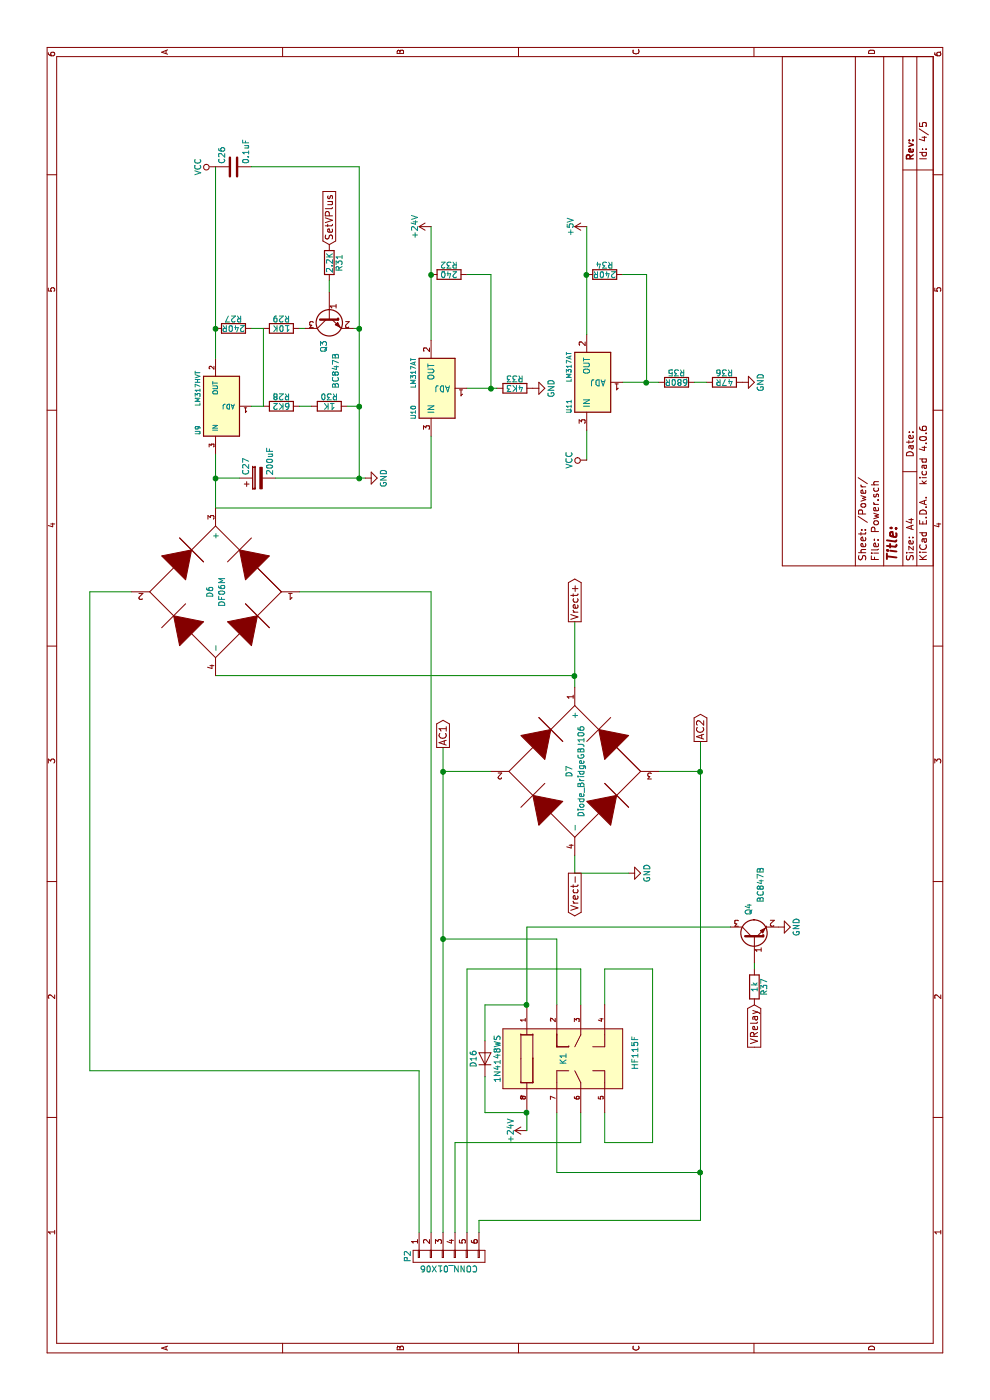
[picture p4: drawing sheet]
EESchema Schematic File Version 2
LIBS:VCS1625
LIBS:ModularLabPSU-rescue
LIBS:ceramicResonator
LIBS:diode_bridge_df06m
LIBS:diode_bridge_GBJ1506
LIBS:hf115f
LIBS:ad780brz
LIBS:ad5689
LIBS:ad7705bruz
LIBS:adum1201arz-rl7
LIBS:custompower
LIBS:LM317HVT
LIBS:LT1639
LIBS:LT1716
LIBS:LTC2050
LIBS:MCP2200
LIBS:MCR100
LIBS:MOLEXusb_mini_b_otg
LIBS:OMRON G2RL-24-CF-DC24
LIBS:power
LIBS:device
LIBS:transistors
LIBS:conn
LIBS:linear
LIBS:regul
LIBS:74xx
LIBS:cmos4000
LIBS:adc-dac
LIBS:memory
LIBS:xilinx
LIBS:microcontrollers
LIBS:dsp
LIBS:microchip
LIBS:analog_switches
LIBS:motorola
LIBS:texas
LIBS:intel
LIBS:audio
LIBS:interface
LIBS:digital-audio
LIBS:philips
LIBS:display
LIBS:cypress
LIBS:siliconi
LIBS:opto
LIBS:atmel
LIBS:contrib
LIBS:valves
LIBS:ModularLabPSU-cache
EELAYER 25 0
EELAYER END
$Descr A4 11693 8268
encoding utf-8
Sheet 4 5
Title ""
Date ""
Rev ""
Comp ""
Comment1 ""
Comment2 ""
Comment3 ""
Comment4 ""
$EndDescr
$Comp
L CONN_01X06 P2
U 1 1
P 1200 3750
F 0 "P2" H 1200 4100 50  0000 C CNN
F 1 "CONN_01X06" V 1300 3750 50  0000 C CNN
F 2 "RS5mmClampTerminals:6PosRS5mmClampTerminal" H 1200 3750 60  0001 C CNN
F 3 "" H 1200 3750 60  0000 C CNN
	1    1200 3750
	-1   0    0    -1  
$EndComp
$Comp
L +24V #PWR074
U 1 1
P 2250 4400
F 0 "#PWR074" H 2250 4250 50  0001 C CNN
F 1 "+24V" H 2250 4540 50  0000 C CNN
F 2 "" H 2250 4400 60  0000 C CNN
F 3 "" H 2250 4400 60  0000 C CNN
	1    2250 4400
	1    0    0    -1  
$EndComp
Wire Wire Line
	1400 3500 2750 3500
Wire Wire Line
	2750 3500 2750 750 
Wire Wire Line
	2750 750  6750 750 
Wire Wire Line
	1400 3600 6750 3600
Wire Wire Line
	1400 3700 5450 3700
Wire Wire Line
	5250 3700 5250 4100
Wire Wire Line
	1400 4000 1500 4000
Wire Wire Line
	1500 4000 1500 5850
Wire Wire Line
	1500 5850 5500 5850
Wire Wire Line
	5250 5850 5250 5500
Wire Wire Line
	1400 3800 2150 3800
Wire Wire Line
	2150 3800 2150 4850
Wire Wire Line
	2150 4850 2400 4850
Wire Wire Line
	3600 3900 3600 4850
Wire Wire Line
	3600 4850 3300 4850
Wire Wire Line
	2400 5050 2150 5050
Wire Wire Line
	2150 5450 3600 5450
Wire Wire Line
	3600 5450 3600 5050
Wire Wire Line
	3600 5050 3300 5050
Wire Wire Line
	2400 4650 1900 4650
Connection ~ 1900 5850
Wire Wire Line
	3850 4650 3300 4650
Wire Wire Line
	3850 3700 3850 4650
Connection ~ 3850 3700
$Comp
L GND #PWR075
U 1 1
P 3950 6500
F 0 "#PWR075" H 3950 6250 50  0001 C CNN
F 1 "GND" H 3950 6350 50  0000 C CNN
F 2 "" H 3950 6500 60  0000 C CNN
F 3 "" H 3950 6500 60  0000 C CNN
	1    3950 6500
	-1   0    0    -1  
$EndComp
$Comp
L R R37
U 1 1
P 3450 6300
F 0 "R37" V 3530 6300 50  0000 C CNN
F 1 "1k" V 3450 6300 50  0000 C CNN
F 2 "Resistors_SMD:R_0805_HandSoldering" V 3380 6300 30  0001 C CNN
F 3 "" H 3450 6300 30  0000 C CNN
	1    3450 6300
	0    -1   1    0   
$EndComp
Wire Wire Line
	3650 6300 3600 6300
Text GLabel 3300 6300 0    60   Input ~ 0
VRelay
Text GLabel 5450 3700 2    60   Output ~ 0
AC1
Connection ~ 5250 3700
Text GLabel 5500 5850 2    60   Output ~ 0
AC2
Connection ~ 5250 5850
Wire Wire Line
	3300 4400 3950 4400
Wire Wire Line
	4550 4800 4400 4800
Wire Wire Line
	5950 4800 6500 4800
Text GLabel 6500 4800 2    60   Output ~ 0
Vrect+
Wire Wire Line
	6050 4800 6050 1800
Connection ~ 6050 4800
Wire Wire Line
	6750 750  6750 1100
Wire Wire Line
	6750 3600 6750 2500
$Comp
L GND #PWR076
U 1 1
P 4400 5250
F 0 "#PWR076" H 4400 5000 50  0001 C CNN
F 1 "GND" H 4400 5100 50  0000 C CNN
F 2 "" H 4400 5250 60  0000 C CNN
F 3 "" H 4400 5250 60  0000 C CNN
	1    4400 5250
	1    0    0    -1  
$EndComp
Wire Wire Line
	4400 4800 4400 5250
$Comp
L LM317HVT U9
U 1 1
P 8300 1850
F 0 "U9" H 8100 2050 40  0000 C CNN
F 1 "LM317HVT" H 8300 2050 40  0000 L CNN
F 2 "Power_Integrations:TO-220" H 8300 1950 30  0001 C CIN
F 3 "" H 8300 1850 60  0000 C CNN
	1    8300 1850
	1    0    0    -1  
$EndComp
Wire Wire Line
	7450 1800 7900 1800
$Comp
L CP C27
U 1 1
P 7700 2150
F 0 "C27" H 7725 2250 50  0000 L CNN
F 1 "200uF" H 7725 2050 50  0000 L CNN
F 2 "Capacitors_ThroughHole:C_Radial_D12.5_L25_P5" H 7738 2000 30  0001 C CNN
F 3 "" H 7700 2150 60  0000 C CNN
	1    7700 2150
	1    0    0    -1  
$EndComp
Wire Wire Line
	7700 1800 7700 2000
Connection ~ 7700 1800
Wire Wire Line
	7700 2300 7700 3050
$Comp
L GND #PWR077
U 1 1
P 7700 3050
F 0 "#PWR077" H 7700 2800 50  0001 C CNN
F 1 "GND" H 7700 2900 50  0000 C CNN
F 2 "" H 7700 3050 60  0000 C CNN
F 3 "" H 7700 3050 60  0000 C CNN
	1    7700 3050
	1    0    0    -1  
$EndComp
$Comp
L R R28
U 1 1
P 8300 2350
F 0 "R28" V 8380 2350 50  0000 C CNN
F 1 "6K2" V 8300 2350 50  0000 C CNN
F 2 "Resistors_SMD:R_0805_HandSoldering" V 8230 2350 30  0001 C CNN
F 3 "" H 8300 2350 30  0000 C CNN
	1    8300 2350
	1    0    0    -1  
$EndComp
$Comp
L R R30
U 1 1
P 8300 2750
F 0 "R30" V 8380 2750 50  0000 C CNN
F 1 "1K" V 8300 2750 50  0000 C CNN
F 2 "Resistors_SMD:R_0805_HandSoldering" V 8230 2750 30  0001 C CNN
F 3 "" H 8300 2750 30  0000 C CNN
	1    8300 2750
	1    0    0    -1  
$EndComp
$Comp
L R R27
U 1 1
P 8950 1950
F 0 "R27" V 9030 1950 50  0000 C CNN
F 1 "240R" V 8950 1950 50  0000 C CNN
F 2 "Resistors_SMD:R_0805_HandSoldering" V 8880 1950 30  0001 C CNN
F 3 "" H 8950 1950 30  0000 C CNN
	1    8950 1950
	1    0    0    -1  
$EndComp
$Comp
L R R29
U 1 1
P 8950 2350
F 0 "R29" V 9030 2350 50  0000 C CNN
F 1 "10K" V 8950 2350 50  0000 C CNN
F 2 "Resistors_SMD:R_0805_HandSoldering" V 8880 2350 30  0001 C CNN
F 3 "" H 8950 2350 30  0000 C CNN
	1    8950 2350
	1    0    0    -1  
$EndComp
$Comp
L R R31
U 1 1
P 9500 2750
F 0 "R31" V 9580 2750 50  0000 C CNN
F 1 "2.2K" V 9500 2750 50  0000 C CNN
F 2 "Resistors_SMD:R_0805_HandSoldering" V 9430 2750 30  0001 C CNN
F 3 "" H 9500 2750 30  0000 C CNN
	1    9500 2750
	0    1    1    0   
$EndComp
Wire Wire Line
	8300 2900 8300 3000
Connection ~ 7700 3000
Wire Wire Line
	8950 3000 8950 2950
Connection ~ 8300 3000
Wire Wire Line
	8950 2550 8950 2500
Wire Wire Line
	8950 2100 8950 2200
Wire Wire Line
	8300 2100 8300 2200
Wire Wire Line
	8300 2200 8950 2200
Wire Wire Line
	8300 2500 8300 2600
$Comp
L C C26
U 1 1
P 10300 1950
F 0 "C26" H 10325 2050 50  0000 L CNN
F 1 "0.1uF" H 10325 1850 50  0000 L CNN
F 2 "Capacitors_SMD:C_0805_HandSoldering" H 10338 1800 30  0001 C CNN
F 3 "" H 10300 1950 60  0000 C CNN
	1    10300 1950
	1    0    0    -1  
$EndComp
Connection ~ 8950 1800
Wire Wire Line
	10300 3000 10300 2100
Connection ~ 8950 3000
Wire Wire Line
	9250 2750 9350 2750
$Comp
L VCC #PWR078
U 1 1
P 10300 1800
F 0 "#PWR078" H 10300 1650 50  0001 C CNN
F 1 "VCC" H 10300 1950 50  0000 C CNN
F 2 "" H 10300 1800 60  0000 C CNN
F 3 "" H 10300 1800 60  0000 C CNN
	1    10300 1800
	1    0    0    -1  
$EndComp
Text GLabel 9650 2750 2    60   Input ~ 0
SetVPlus
Wire Wire Line
	8700 1800 10300 1800
Wire Wire Line
	7700 3000 10300 3000
$Comp
L R R34
U 1 1
P 9400 5050
F 0 "R34" V 9480 5050 50  0000 C CNN
F 1 "240R" V 9400 5050 50  0000 C CNN
F 2 "Resistors_SMD:R_0805_HandSoldering" V 9330 5050 30  0001 C CNN
F 3 "" H 9400 5050 30  0000 C CNN
	1    9400 5050
	1    0    0    -1  
$EndComp
$Comp
L R R35
U 1 1
P 8500 5650
F 0 "R35" V 8580 5650 50  0000 C CNN
F 1 "680R" V 8500 5650 50  0000 C CNN
F 2 "Resistors_SMD:R_0805_HandSoldering" V 8430 5650 30  0001 C CNN
F 3 "" H 8500 5650 30  0000 C CNN
	1    8500 5650
	1    0    0    -1  
$EndComp
$Comp
L R R36
U 1 1
P 8500 6050
F 0 "R36" V 8580 6050 50  0000 C CNN
F 1 "47R" V 8500 6050 50  0000 C CNN
F 2 "Resistors_SMD:R_0805_HandSoldering" V 8430 6050 30  0001 C CNN
F 3 "" H 8500 6050 30  0000 C CNN
	1    8500 6050
	1    0    0    -1  
$EndComp
Wire Wire Line
	9400 5200 9400 5400
Wire Wire Line
	9400 5400 8500 5400
Wire Wire Line
	8500 5800 8500 5900
$Comp
L GND #PWR079
U 1 1
P 8500 6200
F 0 "#PWR079" H 8500 5950 50  0001 C CNN
F 1 "GND" H 8500 6050 50  0000 C CNN
F 2 "" H 8500 6200 60  0000 C CNN
F 3 "" H 8500 6200 60  0000 C CNN
	1    8500 6200
	1    0    0    -1  
$EndComp
Wire Wire Line
	7850 4900 8100 4900
$Comp
L VCC #PWR080
U 1 1
P 7850 4900
F 0 "#PWR080" H 7850 4750 50  0001 C CNN
F 1 "VCC" H 7850 5050 50  0000 C CNN
F 2 "" H 7850 4900 60  0000 C CNN
F 3 "" H 7850 4900 60  0000 C CNN
	1    7850 4900
	1    0    0    -1  
$EndComp
$Comp
L +5V #PWR081
U 1 1
P 9800 4900
F 0 "#PWR081" H 9800 4750 50  0001 C CNN
F 1 "+5V" H 9800 5040 50  0000 C CNN
F 2 "" H 9800 4900 60  0000 C CNN
F 3 "" H 9800 4900 60  0000 C CNN
	1    9800 4900
	1    0    0    -1  
$EndComp
Wire Wire Line
	7450 3600 7450 1800
Wire Wire Line
	7450 3600 8050 3600
$Comp
L R R33
U 1 1
P 8450 4300
F 0 "R33" V 8530 4300 50  0000 C CNN
F 1 "4K3" V 8450 4300 50  0000 C CNN
F 2 "Resistors_SMD:R_0805_HandSoldering" V 8380 4300 30  0001 C CNN
F 3 "" H 8450 4300 30  0000 C CNN
	1    8450 4300
	1    0    0    -1  
$EndComp
$Comp
L R R32
U 1 1
P 9400 3750
F 0 "R32" V 9480 3750 50  0000 C CNN
F 1 "240" V 9400 3750 50  0000 C CNN
F 2 "Resistors_SMD:R_0805_HandSoldering" V 9330 3750 30  0001 C CNN
F 3 "" H 9400 3750 30  0000 C CNN
	1    9400 3750
	1    0    0    -1  
$EndComp
Wire Wire Line
	8850 3600 9800 3600
Wire Wire Line
	9400 3900 9400 4100
Wire Wire Line
	9400 4100 8450 4100
Wire Wire Line
	8450 3900 8450 4150
$Comp
L GND #PWR082
U 1 1
P 8450 4450
F 0 "#PWR082" H 8450 4200 50  0001 C CNN
F 1 "GND" H 8450 4300 50  0000 C CNN
F 2 "" H 8450 4450 60  0000 C CNN
F 3 "" H 8450 4450 60  0000 C CNN
	1    8450 4450
	1    0    0    -1  
$EndComp
Connection ~ 9400 3600
$Comp
L +24V #PWR083
U 1 1
P 9800 3600
F 0 "#PWR083" H 9800 3450 50  0001 C CNN
F 1 "+24V" H 9800 3740 50  0000 C CNN
F 2 "" H 9800 3600 60  0000 C CNN
F 3 "" H 9800 3600 60  0000 C CNN
	1    9800 3600
	1    0    0    -1  
$EndComp
Connection ~ 9400 4900
$Comp
L HF115F K1
U 1 1
P 2850 4700
F 0 "K1" H 2850 4700 50  0000 C CNN
F 1 "HF115F" H 2900 4100 50  0000 C CNN
F 2 "hf115F:HF115F" H 3000 4950 60  0001 C CNN
F 3 "" H 3000 4950 60  0000 C CNN
	1    2850 4700
	1    0    0    -1  
$EndComp
$Comp
L Q_NPN_BEC Q3
U 1 1
P 9050 2750
F 0 "Q3" H 9350 2800 50  0000 R CNN
F 1 "BC847B" H 9650 2700 50  0000 R CNN
F 2 "Housings_SOT-23_SOT-143_TSOT-6:SOT-23_Handsoldering" H 9250 2850 29  0001 C CNN
F 3 "" H 9050 2750 60  0000 C CNN
	1    9050 2750
	-1   0    0    -1  
$EndComp
$Comp
L Q_NPN_BEC Q4
U 1 1
P 3850 6300
F 0 "Q4" H 4150 6350 50  0000 R CNN
F 1 "BC847B" H 4450 6250 50  0000 R CNN
F 2 "Housings_SOT-23_SOT-143_TSOT-6:SOT-23_Handsoldering" H 4050 6400 29  0001 C CNN
F 3 "" H 3850 6300 60  0000 C CNN
	1    3850 6300
	1    0    0    -1  
$EndComp
$Comp
L Diode_Bridge D6
U 1 1
P 6750 1800
F 0 "D6" H 6750 1850 50  0000 C CNN
F 1 "DF06M" H 6750 1750 50  0000 C CNN
F 2 "DiodesIncDF06M:DiodesIncDF06M" H 6750 1800 60  0001 C CNN
F 3 "" H 6750 1800 60  0000 C CNN
	1    6750 1800
	1    0    0    -1  
$EndComp
$Comp
L Diode_BridgeGBJ106 D7
U 1 1
P 5250 4800
F 0 "D7" H 5250 4850 50  0000 C CNN
F 1 "Diode_BridgeGBJ106" H 5250 4750 50  0000 C CNN
F 2 "DiodesIncGBJ1506:DIODE_BRIDGE_GBJ1506" H 5250 4800 60  0001 C CNN
F 3 "" H 5250 4800 60  0000 C CNN
	1    5250 4800
	1    0    0    -1  
$EndComp
$Comp
L LM317AT U11
U 1 1
P 8500 4950
F 0 "U11" H 8300 5150 40  0000 C CNN
F 1 "LM317AT" H 8500 5150 40  0000 L CNN
F 2 "Power_Integrations:TO-220" H 8500 5050 30  0001 C CIN
F 3 "" H 8500 4950 60  0000 C CNN
	1    8500 4950
	1    0    0    -1  
$EndComp
Wire Wire Line
	8500 5200 8500 5500
Wire Wire Line
	8900 4900 9800 4900
Connection ~ 8500 5400
Wire Wire Line
	3300 4400 3300 4050
Wire Wire Line
	2400 4050 2400 4400
Wire Wire Line
	2400 4400 2250 4400
Connection ~ 2400 4400
Connection ~ 3300 4400
$Comp
L D D16
U 1 1
P 2850 4050
F 0 "D16" H 2850 4150 50  0000 C CNN
F 1 "1N4148WS" H 2850 3950 50  0000 C CNN
F 2 "Diodes_SMD:SOD-323" H 2850 4050 60  0001 C CNN
F 3 "" H 2850 4050 60  0000 C CNN
	1    2850 4050
	1    0    0    -1  
$EndComp
Wire Wire Line
	2700 4050 2400 4050
Wire Wire Line
	3300 4050 3000 4050
Wire Wire Line
	1400 3900 3600 3900
Wire Wire Line
	2150 5050 2150 5450
Wire Wire Line
	1900 4650 1900 5850
Wire Wire Line
	3950 4400 3950 6100
$Comp
L LM317AT U10
U 1 1
P 8450 3650
F 0 "U10" H 8250 3850 40  0000 C CNN
F 1 "LM317AT" H 8450 3850 40  0000 L CNN
F 2 "Power_Integrations:TO-220" H 8450 3750 30  0001 C CIN
F 3 "" H 8450 3650 60  0000 C CNN
	1    8450 3650
	1    0    0    -1  
$EndComp
Connection ~ 8450 4100
Text GLabel 4400 4800 0    60   Output ~ 0
Vrect-
$EndSCHEMATC
